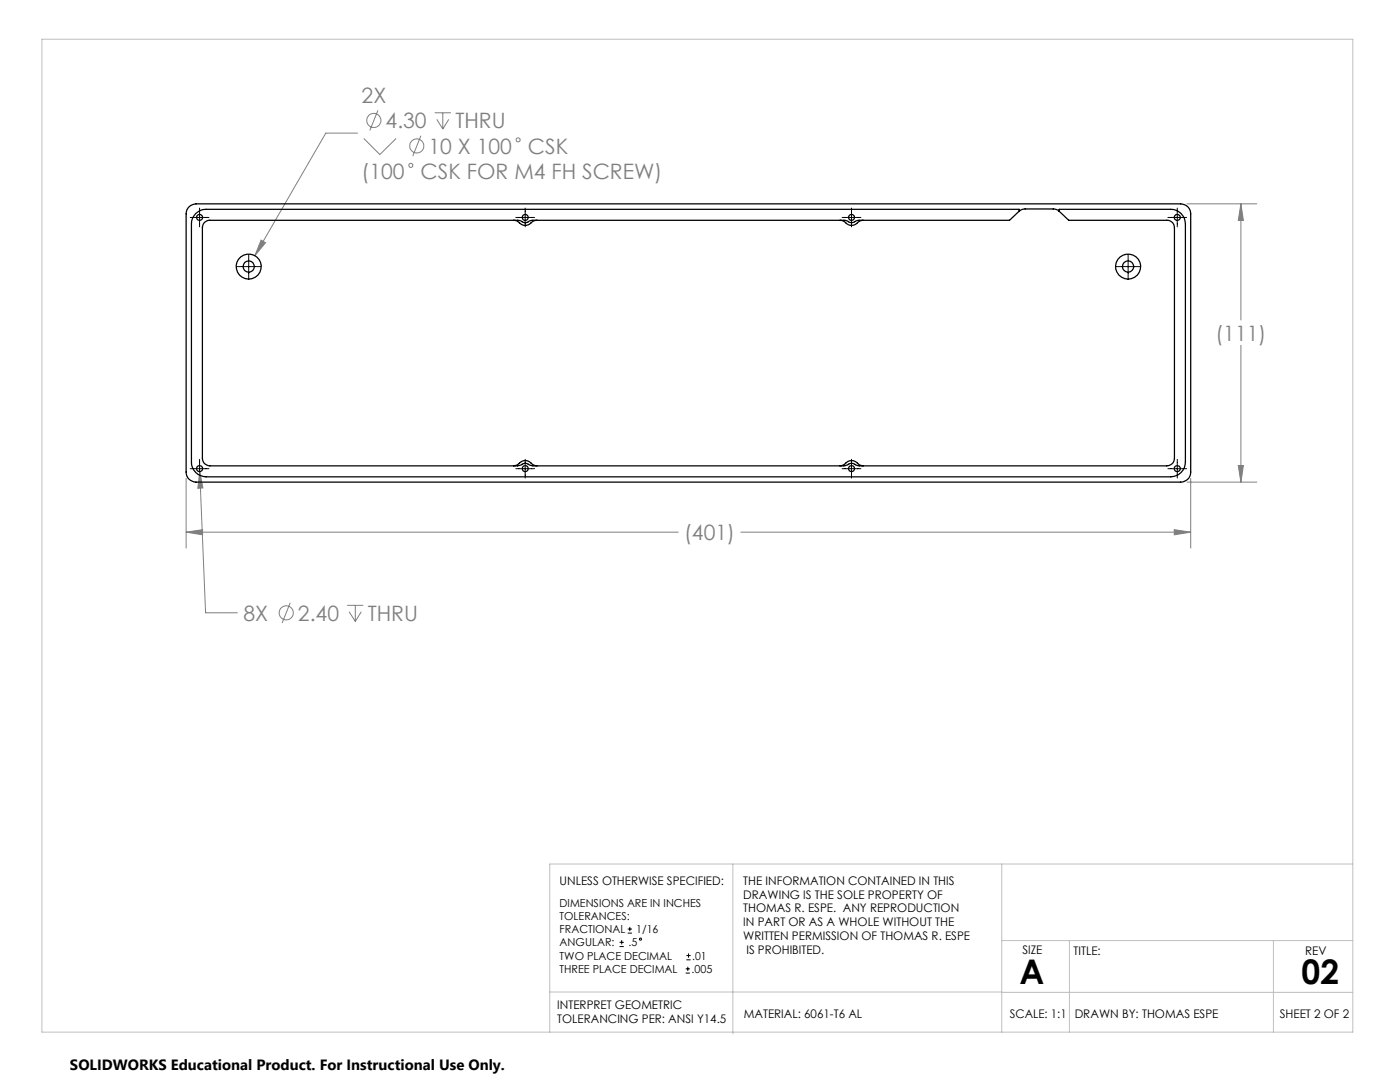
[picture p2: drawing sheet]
<svg xmlns="http://www.w3.org/2000/svg" width="279mm" height="216mm" viewBox="0 0 279 216" stroke-linecap="round" stroke-linejoin="round" font-family="sans-serif">
<g fill="none" stroke="#808080" stroke-width=".2">
<path d="M71.4 26.6h-6.4l-14.1 24.4M72.6 27.6l3.2 3.2 3.3-3.2M75.4 22l-1.6 4M84 27.1l-1.6 4.1M86.7 22.5h3.3M87.2 23.8l1.2 2M88.4 22.5v3.3M89.6 23.8l-1.2 2M52.1 47.9l.9 .5-2.1 2.6zM236.9 40.7h13.9M247.6 40.7l.5 3.3h-1zM247.6 40.7v23.2"/>
<path d="M247.6 68.9v27.3M37.1 95.5v13.9M39.9 94.1l.6 3.3h-1zM39.9 94.1l1.1 28.2h6.4M236.9 96.2h13.9M237.6 95.5v13.9M247.1 92.9h1l-.5 3.3zM37.1 106.2l3.3-.5v1zM37.1 106.2h98.3M147.8 106.2h89.8M234.4 105.7l3.2 .5-3.2 .5zM57.9 120.3l-1.6 4"/>
<path d="M69.3 120.8h3.2M69.7 122.1l1.2 1.9M70.9 120.8v3.2M72.1 122.1l-1.2 1.9"/>
<circle cx="74.6" cy="24" r="1.41"/>
<circle cx="82" cy="33" r=".41"/>
<circle cx="83.2" cy="29.1" r="1.41"/>
<circle cx="103.4" cy="27.9" r=".41"/>
<circle cx="57.1" cy="122.3" r="1.4"/>
</g>
<g fill="none" stroke="#000" stroke-width=".2">
<path d="M38 43.4h3.7M39.8 41.5v3.8M47.2 53.2h4.8M49.6 50.8v4.8M102.9 43.4h3.8M104.8 41.5v3.8M168.1 43.4h3.7M169.9 41.5v3.8M222.7 53.2h4.8M225.1 50.8v4.8M233.1 43.4h3.7M234.9 41.5v3.8"/>
<path d="M38 93.5h3.7M39.8 91.7v3.7M102.9 93.5h3.8M104.8 91.7v3.7M168.1 93.5h3.7M169.9 91.7v3.7M233.1 93.5h3.7M234.9 91.7v3.7M123.6 188.9h.9M123.6 188h.9M124.1 187.6v.9M125.3 186.2h.8"/>
<path d="M125.3 185.4h.8M125.7 185v.8M136.8 194.2h.9M136.8 193.3h.9M137 191.5h.8M137 190.7h.8M137.3 192.9v.8M137.4 190.3v.8"/>
<circle cx="127.8" cy="187.4" r=".21"/>
</g>
<path d="M8.4 7.8h261.6v198.2h-261.6zM146.3 172.4v33.9M199.9 172.4v33.6M270 172.4h-160.3v33.6M109.7 197.9h90.2M199.9 198h70.1M199.9 187.7h70.1M213.4 187.7v18.3M254.1 187.7v18.3" fill="none" stroke="#c0c0c0" stroke-width=".2"/>
<path d="M52.1 47.9l-1.2 3.1 2.1-2.6zM37.1 106.2l3.3-.5v1zM234.4 105.7l3.2 .5-3.2 .5zM247.1 92.9h1l-.5 3.3zM247.6 40.7l.5 3.3h-1zM39.9 94.1l-.4 3.3h1z" fill="#808080"/>
<g fill="none" stroke="#000" stroke-width=".25">
<path d="M37.7 41.3l.7-.4 .7-.2h196.5a1.99 1.99 0 0 1 2 2v51.5a1.99 1.99 0 0 1-2 2h-196.5a1.99 1.99 0 0 1-2-2v-51.5a1.91 1.91 0 0 1 .6-1.4zM102.5 44a2.68 2.68 0 0 1 1.7 .8 2.39 2.39 0 0 0 2.3-.7l.7-.1M167.6 44a2.68 2.68 0 0 1 1.7 .8 2.39 2.39 0 0 0 2.4-.7l.6-.1M203.4 42.2v-.4h-162.3a2.89 2.89 0 0 0-2.9 2.9v47.5a2.95 2.95 0 0 0 2.9 2.9h192.5a2.95 2.95 0 0 0 3-2.9v-47.5a2.89 2.89 0 0 0-3-2.9h-22.2v.4M203.4 42.2l-1.9 1.8h-30.5a1.58 1.58 0 0 1-2.1 0h-62.8l-.4 .1a1.46 1.46 0 0 1-1.9-.1h-61.9a1.45 1.45 0 0 0-1.5 1.4v46a1.51 1.51 0 0 0 1.5 1.6h61.4l.7-.2a1.41 1.41 0 0 1 1.9 .1l.5 .1h62l.5-.1a1.58 1.58 0 0 1 2.1 0l.5 .1h61.4a1.51 1.51 0 0 0 1.5-1.6v-46a1.45 1.45 0 0 0-1.5-1.4h-19.6l-1.9-1.8M203.4 42.2l1-.5h6l.5 .1 .5 .4M102.5 93l.1-.1a2.38 2.38 0 0 0 1.6-.9 2.39 2.39 0 0 1 2.3 .8l.7 .2M167.6 93l.1-.1a2.38 2.38 0 0 0 1.6-.9 2.39 2.39 0 0 1 2.4 .8l.6 .2"/>
<circle cx="39.8" cy="43.4" r=".6"/>
<circle cx="49.6" cy="53.2" r="1.13"/>
<circle cx="49.6" cy="53.2" r="2.51"/>
<circle cx="104.8" cy="43.4" r=".6"/>
<circle cx="169.9" cy="43.4" r=".6"/>
<circle cx="225.1" cy="53.2" r="1.13"/>
<circle cx="225.1" cy="53.2" r="2.51"/>
<circle cx="234.9" cy="43.4" r=".6"/>
<circle cx="39.8" cy="93.5" r=".61"/>
<circle cx="104.8" cy="93.5" r=".6"/>
<circle cx="170" cy="93.5" r=".6"/>
<circle cx="235" cy="93.5" r=".61"/>
</g>
<g font-size="6.8">
<text x="203.5" y="196.4">A</text>
<text x="259.8" y="196.4">02</text>
</g>
<g font-size="4.2" fill="#808080">
<text x="72.2" y="20.5">2X</text>
<text x="77" y="25.6">4.30</text>
<text x="90.9" y="25.6">THRU</text>
<text x="72.2" y="35.7">(100</text>
<text x="84" y="35.7">CSK FOR M4 FH SCREW)</text>
<text x="85.5" y="30.7">10 X 100</text>
<text x="105.4" y="30.7">CSK</text>
<text x="242.6" y="68">(111)</text>
<text x="136.5" y="107.8">(401)</text>
<text x="48.6" y="123.8">8X</text>
<text x="59.5" y="123.8">2.40</text>
<text x="73.4" y="123.8">THRU</text>
</g>
<text font-size="3" x="14" y="213.5">SOLIDWORKS Educational Product. For Instructional Use Only.</text>
<g font-size="2.4">
<text x="111.7" y="176.5">UNLESS OTHERWISE SPECIFIED:</text>
<text x="148.3" y="176.5">THE INFORMATION CONTAINED IN THIS</text>
<text x="148.3" y="179.3">DRAWING IS THE SOLE PROPERTY OF</text>
<text x="148.3" y="182.1">THOMAS R. ESPE. ANY REPRODUCTION</text>
<text x="148.3" y="184.8">IN PART OR AS A WHOLE WITHOUT THE</text>
<text x="148.3" y="187.6">WRITTEN PERMISSION OF THOMAS R. ESPE</text>
<text x="149" y="190.4">IS PROHIBITED.</text>
<text x="204.1" y="190.4">SIZE</text>
<text x="214.3" y="190.5">TITLE:</text>
<text x="260.5" y="190.5">REV</text>
<text x="111.2" y="201.4">INTERPRET GEOMETRIC</text>
<text x="148.4" y="203.1">MATERIAL: 6061-T6 AL</text>
<text x="201.5" y="203.1">SCALE: 1:1</text>
<text x="214.5" y="203.1">DRAWN BY: THOMAS ESPE</text>
<text x="255.4" y="203.1">SHEET 2 OF 2</text>
<text x="111.2" y="204.2">TOLERANCING PER: ANSI Y14.5</text>
</g>
<g font-size="2.2">
<text x="111.7" y="180.9">DIMENSIONS ARE IN INCHES</text>
<text x="111.7" y="183.5">TOLERANCES:</text>
<text x="111.7" y="188.8">ANGULAR:</text>
<text x="111.7" y="186.2">FRACTIONAL</text>
<text x="111.7" y="191.5">TWO PLACE DECIMAL</text>
<text x="125.4" y="188.8">.5</text>
<text x="127" y="186.2">1/16</text>
<text x="138.1" y="191.5">.01</text>
<text x="111.7" y="194.1">THREE PLACE DECIMAL</text>
<text x="138" y="194.1">.005</text>
</g>
</svg>
